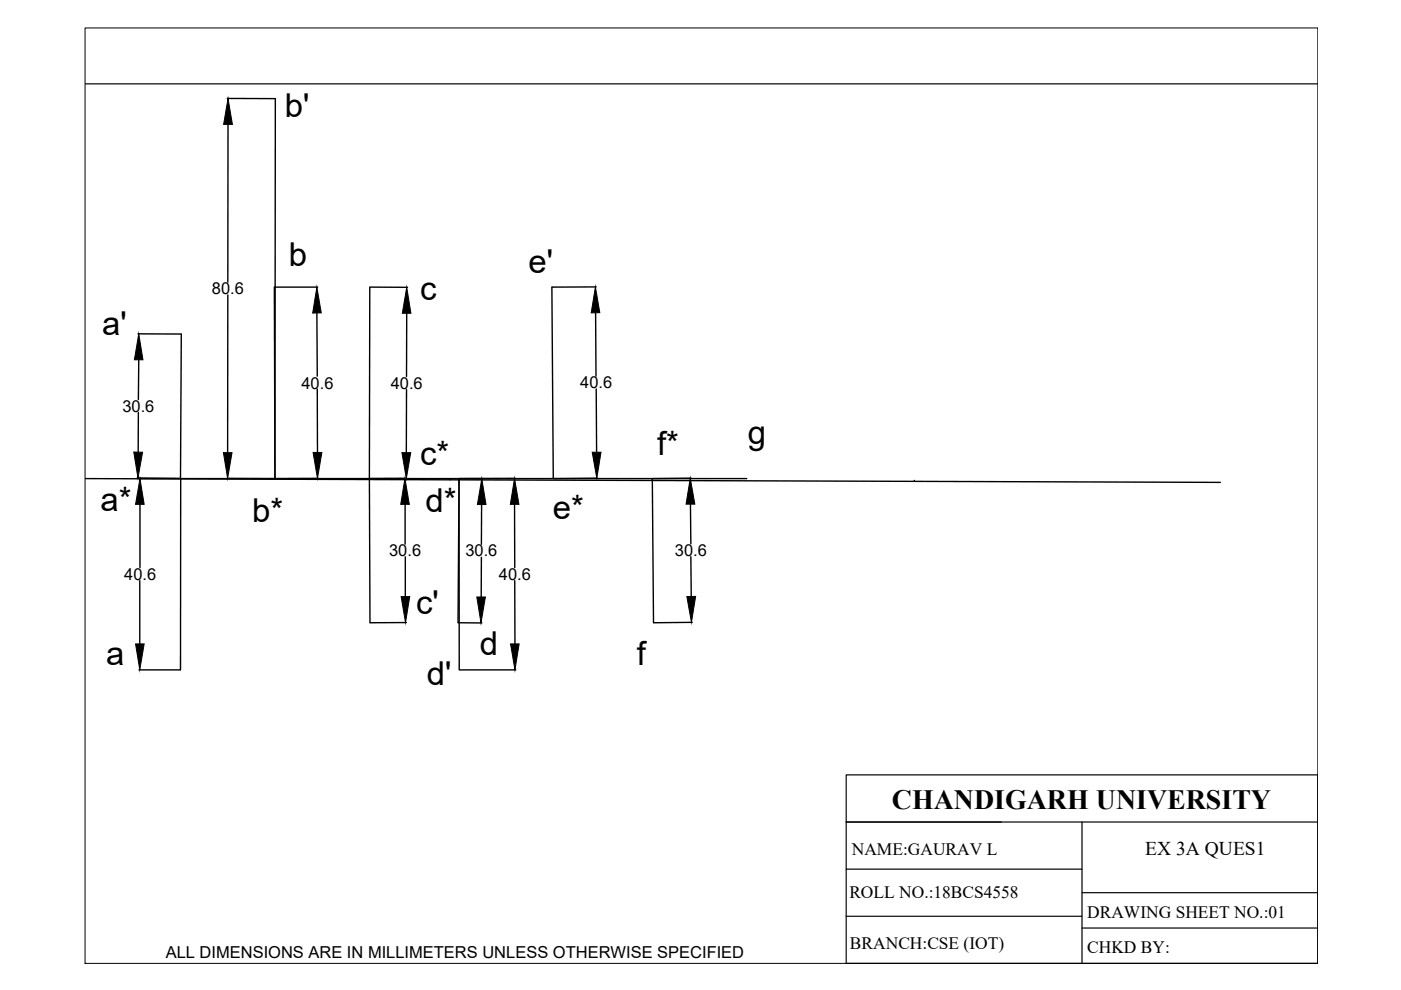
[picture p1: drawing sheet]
<svg xmlns="http://www.w3.org/2000/svg" width="297mm" height="210mm" viewBox="0 0 297 210" stroke-linecap="round" stroke-linejoin="round" font-family="sans-serif">
<!-- layer: 0 -->
<path d="M18.1 17.8h261.3M179.4 164.3h100v40h-100zM179.4 174.3h100M229.4 174.3v30M179.4 194.3h50M179.4 184.3h50M229.4 189.3h50M229.4 196.8h50" fill="none" stroke="#000" stroke-width=".25"/>
<!-- layer: thick continuous -->
<g fill="none" stroke="#000" stroke-width=".3">
<path d="M48.2 20.9h10.2l-.1 80.6h-20v40.5M48.3 26.4v33.4M29.3 70.8h9.1M29.4 76.3l-.1 8.4M38.4 70.8l-.1 30.6M48.3 62.5v33.5M58.2 60.9l.1 40.6h20l.1-40.6M58.2 60.9h9.2M67.2 66.3l.1 13.5M78.5 60.9h7.9M86.2 66.4v13.4M126.3 66.3l.1 13.5"/>
<path d="M126.4 60.8l-9.4 .1 .3 40.6h-20l-.2 30.5M29.3 87.5v8.3M67.3 82.5v13.4M86.2 82.6l-.1 13.4M126.4 82.5l.1 13.4M18.1 101.5l240.6 .8M29.1 101.3l9.1 .1M29.5 101.5h8.7M29.7 106.9v13.5M48.1 101.4l10.2 .1M67.5 101.4l-9.1 .1M85.9 106.9v8.5"/>
<path d="M85.9 118.1v8.4M86 101.4l-7.6 .1h7.9M95.4 101.7h.1M102.1 118.2l-.1 8.4M102.1 107v8.4M109.1 106.9v13.5M109.3 101.4l-11.9 .1M117.3 101.5h21l.3 30.5M126.7 101.4l-9.4 .1M138.3 101.5h20M146.4 106.9l.1 8.4M146.5 118l.1 8.4"/>
<path d="M146.5 101.4l-8.1 .1M193.8 102.1h.1M29.6 123.1v13.4M78.4 132l-.1-30.5h19l.1 40.5M86.1 132h-7.6M97.2 132l5 .1M109.1 123.1l.1 13.4M146.8 132h-8.2M29.5 142h8.7M97.5 142h11.8"/>
</g>
<g fill="#000" stroke="#000" stroke-width=".21">
<path d="M48.3 20.9l1 5.5h-1.9zM29.4 70.8l.9 5.5h-1.8zM67.2 60.9l.9 5.4-1.8 .1zM86.2 60.9l.9 5.5h-1.8zM126.2 60.8l1 5.5h-1.9zM28.4 95.8l1.8 .1-.9 5.4zM47.4 96h1.8l-.9 5.4zM66.4 95.9h1.8l-.9 5.5zM85.2 96h1.9l-1 5.5zM125.6 95.9h1.8l-.9 5.5zM29.7 101.5l.9 5.4h-1.9zM85.9 101.4l.9 5.5h-1.8z"/>
<path d="M102.2 101.5l.8 5.5h-1.8zM109.1 101.4l.9 5.5h-1.8zM146.3 101.4l1 5.5h-1.8zM28.7 136.5h1.9l-1 5.5zM85 126.5h1.9l-.9 5.5zM101.1 126.6h1.8l-.9 5.5zM108.2 136.5h1.9l-.9 5.5zM145.6 126.5l1.9-.1-.9 5.6z"/>
</g>
<path d="M18 5.9h261.4v198.4h-261.4z" fill="none" stroke="#000" stroke-width=".21"/>
<g font-size="7">
<text x="60.4" y="24.8">b'</text>
<text x="61.2" y="56.4">b</text>
<text x="112.1" y="57.8">e'</text>
<text x="89.1" y="63.5">c</text>
<text x="21.6" y="71">a'</text>
<text x="158.5" y="94.2">g</text>
<text x="89.1" y="98.6">c*</text>
<text x="139.3" y="96.5">f*</text>
<text x="21.3" y="108.3">a*</text>
<text x="53.5" y="110.6">b*</text>
<text x="90.2" y="108.6">d*</text>
<text x="117.2" y="110">e*</text>
<text x="88.2" y="130.1">c'</text>
<text x="22.5" y="141">a</text>
<text x="101.7" y="139">d</text>
<text x="135" y="141">f</text>
<text x="90.5" y="145.3">d'</text>
</g>
<text font-size="5.9" x="189.1" y="171.5">CHANDIGARH UNIVERSITY</text>
<text font-size="4.1" x="242.8" y="181.3">EX 3A QUES1</text>
<g font-size="3.7">
<text x="180.6" y="181.3">NAME:GAURAV L</text>
<text x="180.1" y="190.5">ROLL NO.:18BCS4558</text>
<text x="230.5" y="194.7">DRAWING SHEET NO.:01</text>
<text x="180.2" y="201.2">BRANCH:CSE (IOT)</text>
<text x="230.5" y="202.1">CHKD BY:</text>
</g>
<g font-size="3.5">
<text x="44.9" y="62.4">80.6</text>
<text x="63.9" y="82.4">40.6</text>
<text x="82.8" y="82.4">40.6</text>
<text x="123" y="82.3">40.6</text>
<text x="26" y="87.3">30.6</text>
<text x="82.5" y="117.9">30.6</text>
<text x="98.7" y="118">30.6</text>
<text x="143.1" y="117.9">30.6</text>
<text x="26.3" y="123">40.6</text>
<text x="105.8" y="122.9">40.6</text>
<text x="35.1" y="203.2">ALL DIMENSIONS ARE IN MILLIMETERS UNLESS OTHERWISE SPECIFIED</text>
</g>
</svg>
